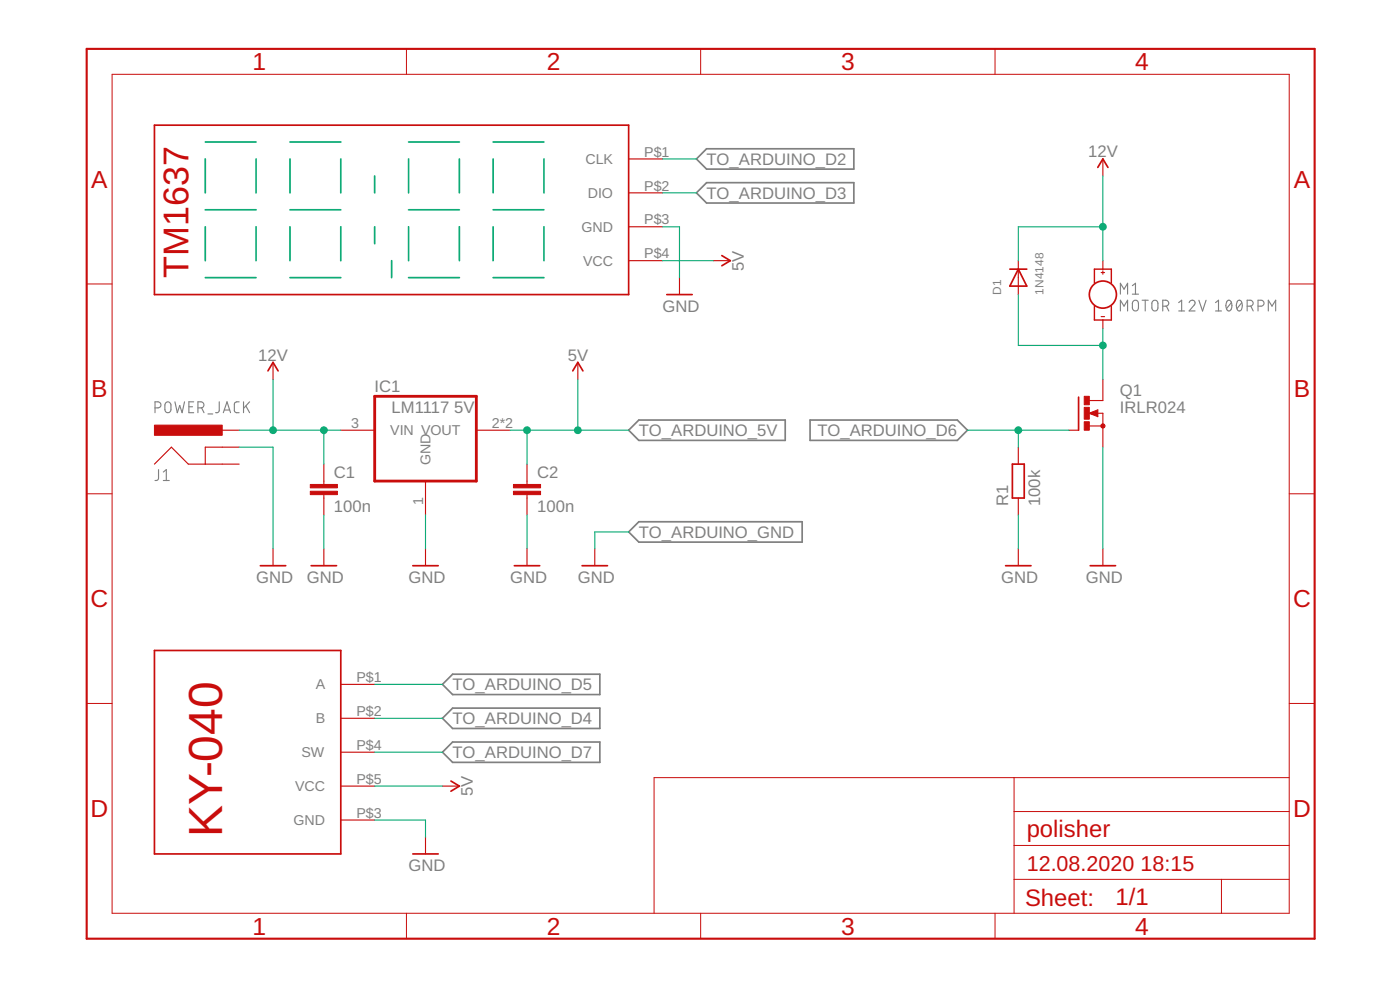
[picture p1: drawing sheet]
<svg xmlns="http://www.w3.org/2000/svg" width="210mm" height="148mm" viewBox="0 0 210 148" stroke-linecap="round" stroke-linejoin="round" font-family="sans-serif">
<g fill="none" stroke="#808080" stroke-width=".17">
<path d="M168 44.1v-1.7l.5 .9 .6-.9v1.7M168 46.6v-1.6l.5 .9 .6-.9v1.6M169.8 42.8l.4-.4v1.7M169.8 44.1h.9M169.9 45.1a.44 .44 0 0 1 .5-.1 .44 .44 0 0 1 .3 .4v.7a.46 .46 0 0 1-.5 .5 .46 .46 0 0 1-.4-.5v-.7zM171.2 45h.9M171.7 45v1.6M172.8 45.1a.44 .44 0 0 1 .5-.1 .44 .44 0 0 1 .3 .4v.7a.46 .46 0 0 1-.4 .5 .46 .46 0 0 1-.5-.5v-.7zM174.3 45.9h.5a.44 .44 0 0 0 .4-.5 .44 .44 0 0 0-.4-.4h-.5v1.6M174.9 45.9l.3 .7M176.7 45.3l.5-.3v1.6M176.7 46.6h.9"/>
<path d="M178.3 45.3a.44 .44 0 0 1 .6-.3 .44 .44 0 0 1 .1 .7l-.7 .9h.9M179.7 45l.6 1.6 .5-1.6M182.2 46.6h.9M182.2 45.3l.5-.3v1.6M184 45.1l.3-.1a.95 .95 0 0 1 0 1.6 1 1 0 0 1-.3-1.5zM184.6 45.3l-.7 .9M185.6 45.1l.2-.1a.95 .95 0 0 1 0 1.6 1 1 0 0 1-.2-1.5zM186.2 45.3l-.7 .9M187 45.9h.4a.44 .44 0 0 0 .5-.5 .44 .44 0 0 0-.5-.4h-.4v1.6M187.5 45.9l.4 .7M188.6 45.9h.5a.44 .44 0 0 0 .4-.5 .44 .44 0 0 0-.4-.4h-.5v1.6M190.2 46.6v-1.6l.5 .9 .6-.9v1.6"/>
<path d="M23.2 61.1h.5a.46 .46 0 0 0 .4-.4 .46 .46 0 0 0-.4-.5h-.5v1.6M23.8 70.4l-.1 1.4-.1 .2h-.4M24.5 72h.9M24.5 70.7l.4-.3v1.6M24.8 60.3a.45 .45 0 0 1 .5-.1 .45 .45 0 0 1 .3 .5v.7a.46 .46 0 0 1-.4 .4 .46 .46 0 0 1-.5-.4v-.7zM26.2 60.2l.4 1.6 .3-1.1 .4 1.1 .4-1.6M28.3 60.9h.6M29 60.2h-.7v1.6h.7M29.7 61.1h.4a.46 .46 0 0 0 .5-.4 .46 .46 0 0 0-.5-.5h-.4v1.6M30.2 61.1l.4 .7M31.2 62h.7M32.9 60.2v1.4l-.2 .2h-.4"/>
<path d="M33.5 61.8l.5-1.6 .6 1.6M33.6 61.4h.8M35.9 60.2l-.7 .1-.1 .3 .1 1 .2 .2h.5M36.5 60.2v1.6M36.9 60.8l.5 1M37.4 60.2l-.9 1"/>
</g>
<path d="M105.9 22.3h22.1v3h-22.1l-1.5-1.5zM105.9 27.4h22.1v3h-22.1l-1.5-1.5zM94.3 79.7l1.5-1.5h24.5v3h-24.5zM95.8 62.9h21.9v3.1h-21.9l-1.5-1.5zM121.5 62.9h22l1.6 1.6-1.6 1.5h-22zM66.3 102.5l1.6-1.5h22v3.1h-22zM66.3 107.6l1.6-1.5h22v3h-22zM66.3 112.7l1.6-1.5h22v3h-22z" fill="none" stroke="#808080" stroke-width=".25"/>
<g fill="none" stroke="#c90d0c" stroke-width=".25">
<path d="M23.2 18.8h71.1v25.3h-71.1zM108.2 38.3l1.3 .8-1.3 .7M164.6 25.1l.8-1.3 .7 1.3M40.2 55.6l.7-1.3 .8 1.3M85.9 55.6l.7-1.3 .8 1.3M100 44.1h3.8M151.4 40.3h2.5M152.7 40.3l1.2 2.6h-2.5zM161.7 59.5v5M151.8 69.5h1.8v5.1h-1.8zM23.2 97.5h27.9v30.4h-27.9zM39 84.8h3.8"/>
<path d="M46.7 84.8h3.8M61.9 84.8h3.8M77.1 84.8h3.8M87.3 84.8h3.8M150.8 84.8h3.8M163.4 84.8h3.9M67.6 117l1.3 .8-1.3 .7M61.9 127.9h3.8"/>
<circle cx="165.4" cy="44.1" r="2.03"/>
</g>
<g fill="none" stroke="#c90d0c" stroke-width=".17">
<path d="M94.3 23.8h5M94.3 28.9h5M94.3 34h5M94.3 39.1h5M107 39.1h2.5M152.7 39.1v5M165.4 23.8v2.6M165.4 39.1v1.2M40.9 54.3v2.5M86.6 54.3v2.5M101.9 41.6v2.5M165.1 40.8h.5"/>
<path d="M165.1 47.4h.5M165.4 56.8v3.2h-2M165.4 40.6v.5M165.4 47.9v1.3M23.2 69.5l2.5-2.5 2.5 2.5h7.7M33.3 64.5h2.6M35.9 67h-5.1v2.5M48.6 69.5v3.1M48.6 74.1v3.1M51.1 64.5h5.1M63.8 72.1v5.1M71.4 64.5h5.1"/>
<path d="M79 69.5v3.1M79 74.1v3.1M152.7 67v2.5M152.7 74.6v2.6M160.3 64.5h1.4M163.3 63.8h2.1M163.3 61.9l1.3-.5v1zM164.5 61.9h.9v5.1M40.9 82.2v2.6M48.6 82.2v2.6M63.8 82.2v2.6M79 82.2v2.6"/>
<path d="M89.2 82.2v2.6M152.7 82.2v2.6M165.4 82.2v2.6M51.1 102.5h5.1M51.1 107.6h5.1M51.1 112.7h5.1M51.1 117.8h5.1M66.3 117.8h2.6M51.1 122.9h5.1M63.8 125.4v2.5"/>
</g>
<path d="M13 7.3h184.1v133.3h-184.1zM164.5 61.7l-.9 .2 .9 .3v-.3h-.3" fill="none" stroke="#c90d0c" stroke-width=".32"/>
<circle cx="165.4" cy="63.8" r=".33" fill="#c90d0c" stroke="#c90d0c" stroke-width=".15"/>
<g fill="#c90d0c" stroke="#c90d0c" stroke-width=".15">
<path d="M162.6 63.2h.7v1.3h-.7z"/>
<path d="M162.6 59.4h.7v1.2h-.7z"/>
<path d="M162.6 61h.7v1.8h-.7z"/>
<path d="M23.2 63.7h10.1v1.5h-10.1z"/>
<path d="M46.5 73.6h4.1v.5h-4.1z"/>
<path d="M46.5 72.6h4.1v.5h-4.1z"/>
<path d="M77 73.6h4v.5h-4z"/>
<path d="M77 72.6h4v.5h-4z"/>
</g>
<path d="M164.1 42.4v-2.1h2.5v2.1M164.1 45.9v2h2.5v-2" fill="none" stroke="#c90d0c" stroke-width=".21"/>
<path d="M56.2 59.4h15.2v12.7h-15.2z" fill="none" stroke="#c90d0c" stroke-width=".42"/>
<g fill="none" stroke="#c90d0c" stroke-width=".15">
<path d="M16.8 11.1h176.5v125.7h-176.5zM60.9 7.3v3.8M105.1 7.3v3.8M149.2 7.3v3.8M13 42.5h3.8M193.3 42.5h3.8M13 74h3.8M193.3 74h3.8M13 105.4h3.8M152 116.5v20.3M193.3 116.5h-95.2v20.3M193.3 105.4h3.8"/>
<path d="M60.9 136.8v3.8M105.1 136.8v3.8M149.2 136.8v3.8M152 131.7h41.3M152 126.7h41.3M152 121.6h41.3M183.1 131.7v5.1"/>
</g>
<g fill="none" stroke="#0dab76" stroke-width=".25">
<path d="M30.8 23.8v5.1M30.8 34v5.1M30.8 31.4h7.6M30.8 21.3h7.6M38.4 23.8v5.1M38.4 34v5.1M43.5 31.4h7.6M43.5 21.3h7.6M43.5 23.8v5.1M43.5 34v5.1M51.1 23.8v5.1M51.1 34v5.1"/>
<path d="M56.2 26.4v2.5M56.2 34v2.5M58.7 39.1v2.5M61.3 31.4h7.6M61.3 21.3h7.6M61.3 23.8v5.1M61.3 34v5.1M68.9 23.8v5.1M68.9 34v5.1M73.9 31.4h7.7M73.9 21.3h7.7M73.9 23.8v5.1"/>
<path d="M73.9 34v5.1M81.6 23.8v5.1M81.6 34v5.1M30.8 41.6h7.6M43.5 41.6h7.6M61.3 41.6h7.6M73.9 41.6h7.7"/>
</g>
<g fill="none" stroke="#0dab76" stroke-width=".17">
<path d="M99.3 34h2.6v7.6M99.3 23.8h5.1M99.3 28.9h5.1M99.3 39.1h7.7M165.4 34h-12.7v5.1M165.4 26.4v12.7M40.9 56.8v7.7M86.6 56.8v7.7M152.7 44.1v7.7h12.7M165.4 49.2v7.6M35.9 67h5v15.2M35.9 64.5h15.2"/>
<path d="M48.6 64.5v5M48.6 77.2v5M63.8 77.2v5M76.5 64.5h17.8M79 64.5v5M79 77.2v5M94.3 79.7h-5.1v2.5M145.1 64.5h15.2M152.7 64.5v2.5M152.7 77.2v5M165.4 67v15.2M56.2 102.5h10.1"/>
<path d="M56.2 107.6h10.1M56.2 117.8h10.1M56.2 112.7h10.1M56.2 122.9h7.6v2.5"/>
</g>
<g fill="#0dab76" stroke="#0dab76" stroke-width=".15">
<circle cx="165.4" cy="51.8" r=".51"/>
<circle cx="165.4" cy="34" r=".51"/>
<circle cx="40.9" cy="64.5" r=".51"/>
<circle cx="48.6" cy="64.5" r=".51"/>
<circle cx="86.6" cy="64.5" r=".51"/>
<circle cx="79" cy="64.5" r=".51"/>
<circle cx="152.7" cy="64.5" r=".51"/>
</g>
<text font-size="7.2" fill="#c90d0c" x="33.3" y="125.4" transform="rotate(-90 33.3 125.4)">KY-040</text>
<text font-size="5.4" fill="#c90d0c" x="28.2" y="41.6" transform="rotate(-90 28.2 41.6)">TM1637</text>
<g font-size="3.7" fill="#c90d0c">
<text x="37.9" y="10.5">1</text>
<text x="82" y="10.5">2</text>
<text x="126.1" y="10.5">3</text>
<text x="170.2" y="10.5">4</text>
<text x="13.7" y="28.1">A</text>
<text x="194" y="28.1">A</text>
<text x="13.7" y="59.5">B</text>
<text x="194" y="59.5">B</text>
<text x="13.6" y="91">C</text>
<text x="193.9" y="91">C</text>
<text x="13.6" y="122.4">D</text>
<text x="193.9" y="122.4">D</text>
<text x="37.9" y="140">1</text>
<text x="82" y="140">2</text>
<text x="126.1" y="140">3</text>
<text x="170.2" y="140">4</text>
</g>
<g font-size="3.6" fill="#c90d0c">
<text x="153.9" y="125.4">polisher</text>
<text x="153.7" y="135.7">Sheet:</text>
<text x="167.3" y="135.5">1/1</text>
</g>
<g font-size="3.2" fill="#c90d0c">
<text x="153.9" y="130.5">12.08.2020</text>
<text x="171" y="130.5">18:15</text>
</g>
<g font-size="2.5" fill="#808080">
<text x="163.1" y="23.6">12V</text>
<text x="105.9" y="24.7">TO_ARDUINO_D2</text>
<text x="105.9" y="29.8">TO_ARDUINO_D3</text>
<text x="111.5" y="40.6" transform="rotate(-90 111.5 40.6)">5V</text>
<text x="99.3" y="46.7">GND</text>
<text x="38.7" y="54">12V</text>
<text x="56.2" y="58.7">IC1</text>
<text x="85.1" y="54">5V</text>
<text x="167.9" y="59.4">Q1</text>
<text x="58.7" y="61.9">LM1117</text>
<text x="68.1" y="61.9">5V</text>
<text x="95.8" y="65.3">TO_ARDUINO_5V</text>
<text x="122.6" y="65.3">TO_ARDUINO_D6</text>
<text x="167.9" y="61.9">IRLR024</text>
<text x="50.1" y="71.7">C1</text>
<text x="80.5" y="71.7">C2</text>
<text x="50.1" y="76.8">100n</text>
<text x="80.5" y="76.8">100n</text>
<text x="151.2" y="75.9" transform="rotate(-90 151.2 75.9)">R1</text>
<text x="156" y="75.9" transform="rotate(-90 156 75.9)">100k</text>
<text x="95.8" y="80.6">TO_ARDUINO_GND</text>
<text x="38.4" y="87.3">GND</text>
<text x="46" y="87.3">GND</text>
<text x="61.2" y="87.3">GND</text>
<text x="76.5" y="87.3">GND</text>
<text x="86.6" y="87.3">GND</text>
<text x="150.1" y="87.3">GND</text>
<text x="162.8" y="87.3">GND</text>
<text x="67.9" y="103.4">TO_ARDUINO_D5</text>
<text x="67.9" y="108.5">TO_ARDUINO_D4</text>
<text x="67.9" y="113.6">TO_ARDUINO_D7</text>
<text x="70.9" y="119.3" transform="rotate(-90 70.9 119.3)">5V</text>
<text x="61.2" y="130.5">GND</text>
</g>
<g font-size="2.1" fill="#808080">
<text x="96.6" y="23.5">P$1</text>
<text x="87.8" y="24.6">CLK</text>
<text x="88.1" y="29.7">DIO</text>
<text x="96.6" y="28.5">P$2</text>
<text x="87.2" y="34.7">GND</text>
<text x="96.6" y="33.6">P$3</text>
<text x="87.4" y="39.8">VCC</text>
<text x="96.6" y="38.7">P$4</text>
<text x="52.6" y="64.1">3</text>
<text x="58.5" y="65.2">VIN VOUT</text>
<text x="73.7" y="64.1">2*2</text>
<text x="64.5" y="69.7" transform="rotate(-90 64.5 69.7)">GND</text>
<text x="63.4" y="75.6" transform="rotate(-90 63.4 75.6)">1</text>
<text x="47.3" y="103.3">A</text>
<text x="53.4" y="102.2">P$1</text>
<text x="53.4" y="107.3">P$2</text>
<text x="45.2" y="113.5">SW</text>
<text x="47.3" y="108.4">B</text>
<text x="53.4" y="112.3">P$4</text>
<text x="44.2" y="118.5">VCC</text>
<text x="53.4" y="117.4">P$5</text>
<text x="44" y="123.6">GND</text>
<text x="53.4" y="122.5">P$3</text>
</g>
<g font-size="1.8" fill="#808080">
<text x="150.1" y="44.1" transform="rotate(-90 150.1 44.1)">D1</text>
<text x="156.5" y="44.1" transform="rotate(-90 156.5 44.1)">1N4148</text>
</g>
</svg>
